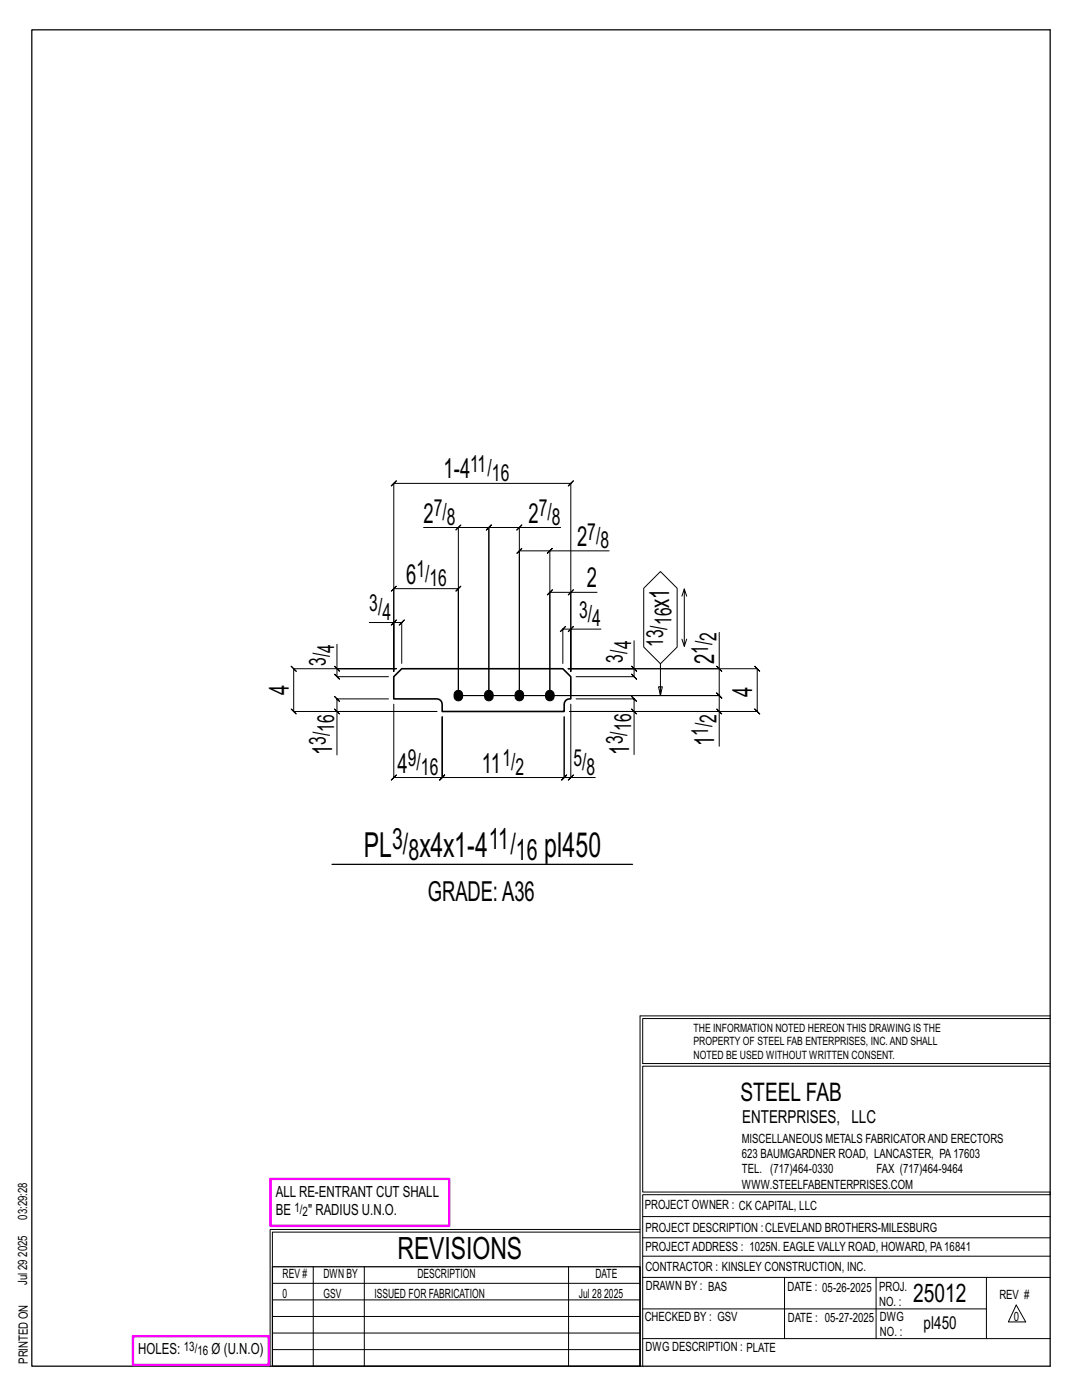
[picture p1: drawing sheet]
<svg xmlns="http://www.w3.org/2000/svg" width="216mm" height="279mm" viewBox="0 0 216 279" stroke-linecap="round" stroke-linejoin="round" font-family="sans-serif">
<g fill="none" stroke="#000" stroke-width=".2">
<path d="M84.5 105.3h7v33.5v-21.3l.5-.5-1 1 .5-.5h-12.9l.5-.5-1 1 .5-.5v16.5M91.5 105.3h6l-.5 .5 1-1-.5 .5v33.5v-33.5l-.5 .5 1-1-.5 .5h6.1M92 104.8l-1 1zM104.1 104.8l-1 1zM110.2 109.4l-1 1zM111.9 105.3h-8.3v33.5v-28.9l-.5 .5 1-1-.5 .5h6.1M114.4 117.7l-1 1zM119.1 118.2h-5.2v15.8M121.5 109.9h-11.8v28.9v-20.6l-.5 .5 1-1-.5 .5h4.2M128.4 117.4l3.4-3.3 3.3 3.3v11.7l-3.3 3.4-3.4-3.4zM136.5 117.6l-.4 1.4M137 119l-.5-1.4v11.4"/>
<path d="M66.7 133l1 1zM67.2 128.6v4.9h11.9h-20.5l-.5-.5 1 1-.5-.5v8.5l-.5-.5 1 1-.5-.5h28.6h-20v8.7M67.2 133.5v1.5l-.5-.5 1 1-.5-.5h10.3M73.7 124.2h4.9v9.8v-37.5l-.5 .5 1-1-.5 .5h35.3l-.5 .5 1-1-.5 .5v37.5v-8.4h6M77.5 139.5h-10.3l-.5-.5 1 1-.5-.5v2.5M78.1 124.7l1-1zM78.6 124.2h1.6l-.5 .5 1-1-.5 .5v8.2M113.4 133.5h37.7l-.5-.5 1 1-.5-.5v8.5l-.5-.5 1 1-.5-.5h-37.5M113.9 125.6l.5-.5-1 1zM113.9 125.6h-1.6l.5-.5-1 1 .5-.5v6.8M115 139.5h11.5l-.5-.5 1 1-.5-.5v2.5M126 133l1 1z"/>
<path d="M126.5 133.5v1.5l-.5-.5 1 1-.5-.5h-11.5M131.8 132.5v6.3l-.4-1.7h.8l-.4 1.7M136.1 127.6l.4 1.4 .5-1.4M143 133l1 1zM143.5 126.2v7.3h-30.1h13.1v-5.6M143.5 133.5v5.3l-.5-.5 1 1-.5-.5h-52h52l-.5-.5 1 1-.5-.5v3.2M66.7 141.5l1 1zM78.6 140.5v14.7l-.5 .5 1-1-.5 .5h9.6l-.5 .5 1-1-.5 .5v-12.1v12.1l-.5 .5 1-1-.5 .5h24.4l-.5 .5 1-1-.5 .5v-12.1v12.1l-.5 .5 1-1-.5 .5h1.3M113.4 155.7l1-1zM113.9 140.5v14.7h4.9M126 141.5l1 1zM143 141.5l1 1z"/>
<path d="M143.5 148.9v-6.9h-29.9h12.9v8.6M127.7 202.7v70M127.7 202.7h81.8M209.5 203.3h-81.3v9h81.3M209.5 212.8h-81.3v25.1h81.3v.5h-81.3v34.3M54.4 259.4h73.3M54.4 256.1h73.3M62.5 252.8v19.9M72.7 252.8v19.9M113.4 252.8v19.9M127.7 245.4h-73.8v27.3M127.7 245.9h-73.3v6.9"/>
<path d="M128.2 242.8h81.3M128.2 254.9h81.3M128.2 250.7h81.3M128.2 247h81.3M156.5 254.9v12.2M174.8 254.9v12.2M196.8 254.9v12.2M54.4 269.3h73.3M54.4 266h73.3M54.4 262.7h73.3M128.2 261.2h68.6M128.2 267.1h81.3"/>
<path d="M202.8 260.4l1.9 3.4h-3.5z"/>
</g>
<path d="M6.3 6h203.2v266.7h-203.2zM66.2 172.5h60M54.4 252.8h73.3v19.9h-73.3z" fill="none" stroke="#000" stroke-width=".25"/>
<path d="M54 235.3h35.6v9.3h-35.6zM26.5 266.7h27.1v5.7h-27.1z" fill="none" stroke="#f0f" stroke-width=".5"/>
<path d="M90.9 138a.91 .91 0 0 1 1.1-.1 .91 .91 0 0 1 .3 1.1 .9 .9 0 0 1-1.1 .9 .9 .9 0 0 1-.6-1.3zM96.9 138a.91 .91 0 0 1 1.2-.1 .91 .91 0 0 1 .3 1.1 .9 .9 0 0 1-1.1 .9 .9 .9 0 0 1-.6-1.3zM103 138a.91 .91 0 0 1 1.2-.1 .91 .91 0 0 1 .3 1.1 .9 .9 0 0 1-1.1 .9 .9 .9 0 0 1-.6-1.3zM109.1 138a.91 .91 0 0 1 1.1-.1 .91 .91 0 0 1 .4 1.1 .9 .9 0 0 1-1.1 .9 .9 .9 0 0 1-.6-1.3z" fill="#000" stroke="#000" stroke-width=".2"/>
<path d="M78.6 135l1.6-1.5h32.1l1.6 1.5v4.5a1.12 1.12 0 0 0-1.3 1v1.5h-24.4v-1.5a1.06 1.06 0 0 0-1-1h-8.6z" fill="none" stroke="#000" stroke-width=".32"/>
<g font-size="6.9">
<text x="72.6" y="171">PL</text>
<text x="83.7" y="171">x4x1-4</text>
<text x="108.6" y="171">pl450</text>
</g>
<text font-size="6.1" x="79.3" y="251.3">REVISIONS</text>
<g font-size="5.9">
<text x="78.2" y="169.5">3/</text>
<text x="81.5" y="171.6">8</text>
<text x="97.5" y="169.5">11/</text>
<text x="103" y="171.6">16</text>
</g>
<g font-size="5.5">
<text x="88.5" y="95.5">1-4</text>
<text x="84.5" y="104.3">2</text>
<text x="105.5" y="104.3">2</text>
<text x="115.1" y="108.9">2</text>
<text x="81" y="116.5">6</text>
<text x="117.1" y="117.2">2</text>
<text x="133.6" y="121.3" transform="rotate(-90 133.6 121.3)">x1</text>
<text x="142.5" y="132.6" transform="rotate(-90 142.5 132.6)">2</text>
<text x="57.6" y="138.8" transform="rotate(-90 57.6 138.8)">4</text>
<text x="150.1" y="139.1" transform="rotate(-90 150.1 139.1)">4</text>
<text x="142.5" y="148.9" transform="rotate(-90 142.5 148.9)">1</text>
<text x="66.2" y="150.7" transform="rotate(-90 66.2 150.7)">1</text>
<text x="79.3" y="154.2">4</text>
<text x="96.2" y="154.2">11</text>
<text x="125.5" y="150.6" transform="rotate(-90 125.5 150.6)">1</text>
<text x="85.4" y="179.8">GRADE:A36</text>
</g>
<g font-size="5.1">
<text x="147.8" y="219.8">STEEL FAB</text>
<text x="182.2" y="259.9">25012</text>
</g>
<g font-size="4.7">
<text x="93.8" y="94.2">11/</text>
<text x="98.2" y="95.9">16</text>
<text x="86.6" y="103">7/</text>
<text x="89.2" y="104.7">8</text>
<text x="107.5" y="103">7/</text>
<text x="110.1" y="104.7">8</text>
<text x="117.2" y="107.7">7/</text>
<text x="119.8" y="109.4">8</text>
<text x="83.1" y="115.2">1/</text>
<text x="85.7" y="116.9">16</text>
<text x="73.7" y="122">3/</text>
<text x="76.3" y="123.7">4</text>
<text x="115.6" y="123.3">3/</text>
<text x="118.2" y="125">4</text>
<text x="134" y="124.8" transform="rotate(-90 134 124.8)">16</text>
<text x="66.7" y="130.3" transform="rotate(-90 66.7 130.3)">4</text>
<text x="125.9" y="129.6" transform="rotate(-90 125.9 129.6)">4</text>
<text x="132.3" y="129.1" transform="rotate(-90 132.3 129.1)">13/</text>
<text x="141.3" y="130.6" transform="rotate(-90 141.3 130.6)">1/</text>
<text x="142.9" y="128" transform="rotate(-90 142.9 128)">2</text>
<text x="65" y="132.9" transform="rotate(-90 65 132.9)">3/</text>
<text x="124.3" y="132.2" transform="rotate(-90 124.3 132.2)">3/</text>
<text x="65" y="148.6" transform="rotate(-90 65 148.6)">3/</text>
<text x="66.7" y="146" transform="rotate(-90 66.7 146)">16</text>
<text x="124.3" y="148.5" transform="rotate(-90 124.3 148.5)">3/</text>
<text x="125.9" y="145.9" transform="rotate(-90 125.9 145.9)">16</text>
<text x="141.3" y="146.9" transform="rotate(-90 141.3 146.9)">1/</text>
<text x="142.9" y="144.3" transform="rotate(-90 142.9 144.3)">2</text>
<text x="81.4" y="152.9">9/</text>
<text x="84" y="154.6">16</text>
<text x="100.3" y="152.9">1/</text>
<text x="102.9" y="154.6">2</text>
<text x="114.4" y="152.9">5/</text>
<text x="117" y="154.6">8</text>
</g>
<g font-size="3.6">
<text x="148.1" y="224.1">ENTERPRISES, LLC</text>
<text x="184.3" y="265.2">pl450</text>
</g>
<g font-size="3.1">
<text x="55" y="238.9">ALL RE-ENTRANT CUT SHALL</text>
<text x="55" y="242.5">BE</text>
<text x="61.5" y="242.5">&quot; RADIUS U.N.O.</text>
<text x="27.6" y="270.2">HOLES:</text>
<text x="42.2" y="270.2">Ø (U.N.O)</text>
</g>
<g font-size="2.6">
<text x="58.8" y="241.8">1/</text>
<text x="60.4" y="242.7">2</text>
<text x="36.7" y="269.6">13/</text>
<text x="39.4" y="270.5">16</text>
</g>
<g font-size="2.5">
<text x="148" y="231.2">623 BAUMGARDNER ROAD, LANCASTER, PA17603</text>
<text x="148" y="228.1">MISCELLANEOUS METALS FABRICATORAND ERECTORS</text>
<text x="148" y="237.2">WWW.STEELFABENTERPRISES.COM</text>
<text x="148" y="234.2">TEL. (717)464-0330</text>
<text x="174.9" y="234.2">FAX (717)464-9464</text>
<text x="5.4" y="243.4" transform="rotate(-90 5.4 243.4)">03:29:28</text>
<text x="128.7" y="241.3">PROJECT OWNER : CK CAPITAL, LLC</text>
<text x="128.8" y="246">PROJECT DESCRIPTION :CLEVELAND BROTHERS-MILESBURG</text>
<text x="5.4" y="250.8" transform="rotate(-90 5.4 250.8)">2025</text>
<text x="128.8" y="249.7">PROJECTADDRESS : 1025N. EAGLE VALLY ROAD, HOWARD, PA16841</text>
<text x="5.4" y="256.5" transform="rotate(-90 5.4 256.5)">Jul 29</text>
<text x="56.4" y="255">REV #</text>
<text x="64.5" y="255">DWN BY</text>
<text x="83.3" y="255">DESCRIPTION</text>
<text x="118.8" y="255">DATE</text>
<text x="128.8" y="253.7">CONTRACTOR : KINSLEY CONSTRUCTION, INC.</text>
<text x="128.9" y="257.5">DRAWN BY : BAS</text>
<text x="157.1" y="257.6">DATE : 05-26-2025</text>
<text x="175.4" y="257.7">PROJ.</text>
<text x="56.4" y="259">0</text>
<text x="64.5" y="259">GSV</text>
<text x="74.7" y="259">ISSUED FOR FABRICATION</text>
<text x="115.5" y="259">Jul 28</text>
<text x="120.6" y="259">2025</text>
<text x="128.6" y="263.7">CHECKED BY : GSV</text>
<text x="157.2" y="263.7">DATE : 05-27-2025</text>
<text x="175.4" y="260.7">NO. :</text>
<text x="175.6" y="263.7">DWG</text>
<text x="199.4" y="259.2">REV #</text>
<text x="202.3" y="263.7">0</text>
<text x="128.8" y="269.7">DWG DESCRIPTION : PLATE</text>
<text x="175.6" y="266.7">NO. :</text>
<text x="5.5" y="272.2" transform="rotate(-90 5.5 272.2)">PRINTED ON</text>
</g>
<g font-size="2.3">
<text x="138.4" y="208.6">PROPERTY OF STEEL FAB ENTERPRISES, INC.AND SHALL</text>
<text x="138.4" y="205.9">THE INFORMATION NOTED HEREON THIS DRAWING IS THE</text>
<text x="138.4" y="211.3">NOTED BE USED WITHOUT WRITTEN CONSENT.</text>
</g>
</svg>
